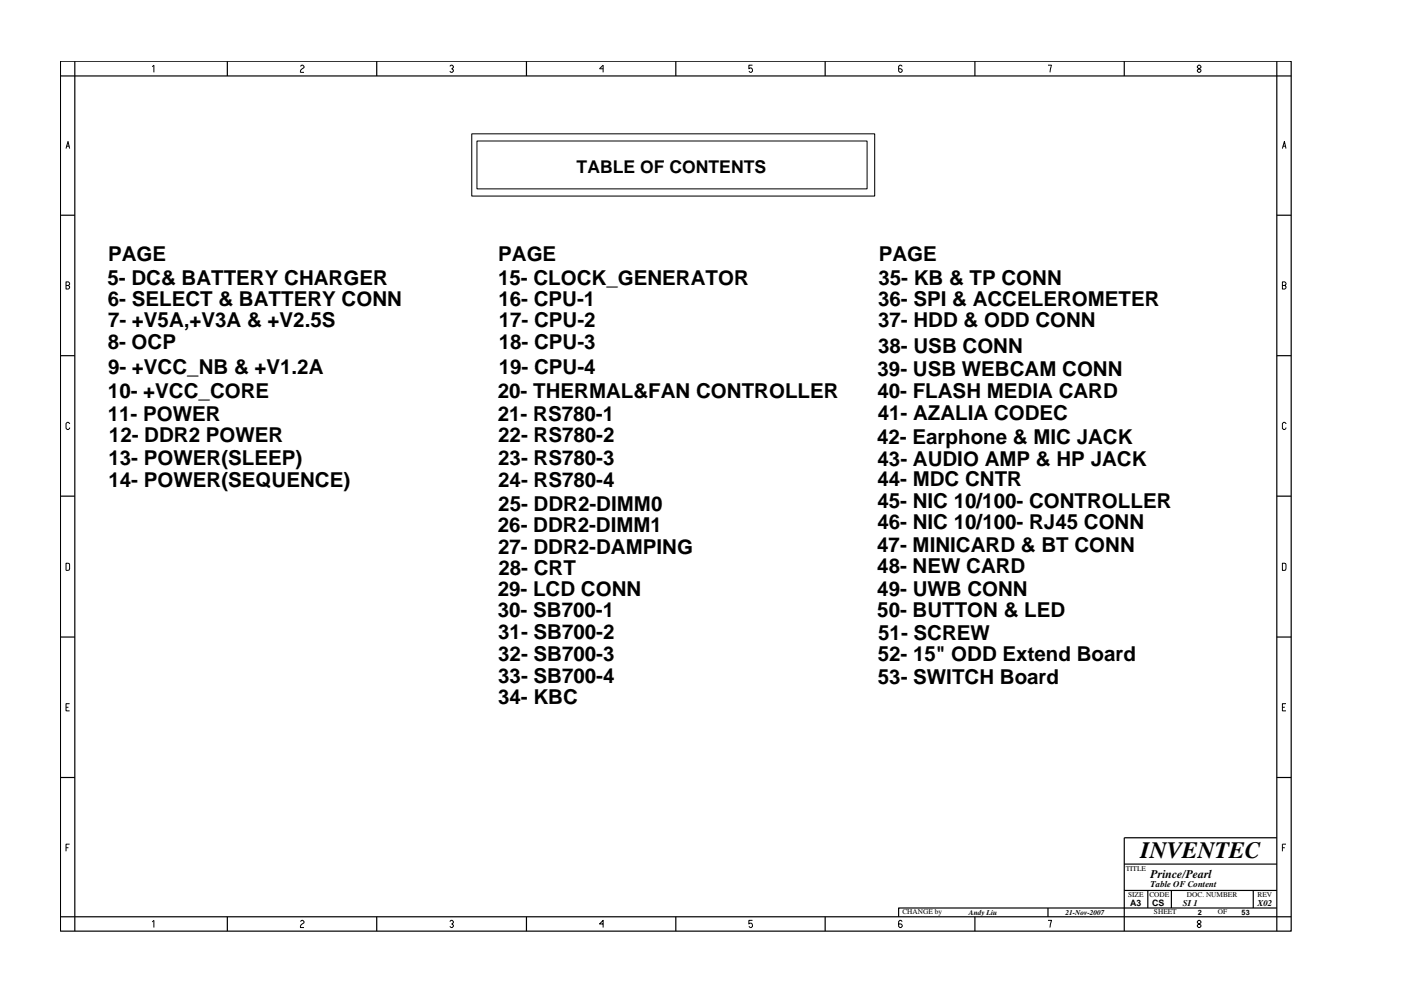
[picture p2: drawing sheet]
<svg xmlns="http://www.w3.org/2000/svg" width="297mm" height="210mm" viewBox="0 0 297 210" stroke-linecap="round" stroke-linejoin="round" font-family="sans-serif">
<g fill="none" stroke="#000" stroke-width=".25">
<path d="M12.8 13h261v184.6h-261zM15.9 13v184.6M48.2 13v3.1M79.9 13v3.1M111.6 13v3.1M143.3 13v3.1M174.9 13v3.1M206.7 13v3.1M238.4 13v3.1M270.7 13v184.6M273.8 16.1h-261M12.8 45.7h3.1"/>
<path d="M270.7 45.7h3.1M12.8 75.5h3.1M270.7 75.5h3.1M12.8 105.3h3.1M270.7 105.3h3.1M12.8 135.2h3.1M270.7 135.2h3.1M12.8 165h3.1M270.7 177.7h-32.3v19.9M270.7 165h3.1M48.2 194.5v3.1M79.9 194.5v3.1"/>
<path d="M111.6 194.5v3.1M143.3 194.5v3.1M174.9 194.5v3.1M206.7 194.5v3.1M222.2 192.6v1.9M238.4 183.3h32.3M238.4 188.9h32.3M243.4 188.9v3.7M248.4 188.9v3.7M265.7 188.9v3.7M270.7 192.6h-80.2v1.9M273.8 194.5h-261"/>
</g>
<g fill="none" stroke="#000" stroke-width=".21">
<path d="M32.3 14.2l.3-.4v1.6M63.7 14.1l.3-.3h.2l.3 .3v.2l-.7 .5-.1 .6h.8M95.4 14.1l.2-.3h.3l.2 .3v.2l-.3 .3 .3 .2v.3l-.2 .3h-.3l-.2-.3M127.9 14.6h-.8l.8-.8v1.6M159.5 13.8h-.7v.8l.2-.2a.5 .5 0 0 1 .5 .7l-.2 .3h-.3l-.2-.3M191.3 14.1l-.3-.3h-.2l-.3 .3v1l.3 .3h.2l.3-.3v-.3l-.3-.2h-.5M222.2 13.8h.8l-.4 1.6M253.9 14.1l.2-.3h.3l.2 .3v.2l-.7 .5v.3l.2 .3h.3l.2-.3v-.3l-.7-.5zM14.1 31h.6M14.8 31.5l-.4-1.5-.4 1.5M100 28.4h85.4v13.2h-85.4zM101.1 29.9h82.7v10.2h-82.7z"/>
<path d="M271.9 31.5l.4-1.5 .4 1.5M272 31h.6M14 59.8h.5l.3 .3v.2l-.3 .3 .3 .2v.3l-.3 .2h-.5zM14 60.6h.5M271.9 60.6h.5l.3-.3v-.2l-.3-.3h-.5v1.5h.5l.3-.2v-.3l-.3-.2M14.8 89.9l-.3-.3h-.2l-.3 .3v1l.3 .2h.2l.3-.4M272.7 89.9l-.3-.3h-.3l-.2 .3v1l.2 .2h.3l.3-.4M14 119.5l.7 .1v1.3l-.7 .1zM271.9 119.5l.7 .1v1.3l-.7 .1zM14 150.1h.5M14.8 149.3h-.8v1.5h.8M271.9 150.1h.5"/>
<path d="M272.7 149.3h-.8v1.5h.8M14 179.9h.5M14.8 179.1h-.8v1.5M271.9 179.9h.5M272.7 179.1h-.8v1.5M32.3 195.6l.3-.3v1.5M63.7 195.5l.3-.2h.2l.3 .2v.3l-.5 .3-.3 .4v.3h.8M95.4 195.5l.2-.2h.3l.2 .2v.3l-.3 .2 .3 .3v.2l-.2 .3h-.3l-.2-.3M127.9 196h-.8l.8-.7v1.5M159.5 195.3h-.7v.7l.2-.1a.5 .5 0 0 1 .5 .6l-.2 .3h-.3l-.2-.3M191.3 195.5l-.3-.2h-.2l-.3 .2v1l.3 .3h.2l.3-.3v-.2l-.3-.3h-.5M222.2 195.3h.8l-.4 1.5"/>
<path d="M254.1 195.3l-.2 .2v.3l.7 .5v.2l-.2 .3h-.3l-.2-.3v-.2l.7-.5v-.3l-.2-.2z"/>
</g>
<text font-size="5" x="241.8" y="182">INVENTEC</text>
<g font-size="4.4">
<text x="22.9" y="55.3">PAGE</text>
<text x="105.6" y="55.3">PAGE</text>
<text x="186.3" y="55.3">PAGE</text>
<text x="22.8" y="60.5">5- DC&amp; BATTERY CHARGER</text>
<text x="22.9" y="64.9">6- SELECT &amp; BATTERY CONN</text>
<text x="105.6" y="60.5">15- CLOCK_GENERATOR</text>
<text x="105.7" y="64.9">16- CPU-1</text>
<text x="186.2" y="64.9">36- SPI &amp; ACCELEROMETER</text>
<text x="186.2" y="60.5">35- KB &amp; TP CONN</text>
<text x="22.9" y="69.3">7- +V5A,+V3A &amp; +V2.5S</text>
<text x="105.7" y="69.3">17- CPU-2</text>
<text x="186.2" y="69.3">37- HDD &amp; ODD CONN</text>
<text x="22.8" y="74.1">8- OCP</text>
<text x="105.7" y="74.1">18- CPU-3</text>
<text x="186.2" y="74.8">38- USB CONN</text>
<text x="22.9" y="79.3">9- +VCC_NB &amp; +V1.2A</text>
<text x="105.7" y="79.3">19- CPU-4</text>
<text x="186.1" y="79.8">39- USB WEBCAM CONN</text>
<text x="22.9" y="89.3">11- POWER</text>
<text x="22.9" y="84.4">10- +VCC_CORE</text>
<text x="105.5" y="84.4">20- THERMAL&amp;FAN CONTROLLER</text>
<text x="105.6" y="89.3">21- RS780-1</text>
<text x="186" y="84.5">40- FLASH MEDIA CARD</text>
<text x="186.1" y="89">41- AZALIA CODEC</text>
<text x="23.1" y="93.8">12- DDR2 POWER</text>
<text x="105.6" y="93.8">22- RS780-2</text>
<text x="186" y="94.2">42- Earphone &amp; MIC JACK</text>
<text x="23" y="98.6">13- POWER(SLEEP)</text>
<text x="105.6" y="98.6">23- RS780-3</text>
<text x="186.1" y="98.8">43- AUDIO AMP &amp; HP JACK</text>
<text x="23" y="103.3">14- POWER(SEQUENCE)</text>
<text x="105.6" y="103.3">24- RS780-4</text>
<text x="186" y="107.7">45- NIC 10/100- CONTROLLER</text>
<text x="186" y="103.1">44- MDC CNTR</text>
<text x="105.6" y="112.8">26- DDR2-DIMM1</text>
<text x="105.6" y="108.3">25- DDR2-DIMM0</text>
<text x="186" y="112.3">46- NIC 10/100- RJ45 CONN</text>
<text x="105.6" y="117.6">27- DDR2-DAMPING</text>
<text x="186" y="117.1">47- MINICARD &amp; BT CONN</text>
<text x="105.7" y="122">28- CRT</text>
<text x="186" y="121.6">48- NEW CARD</text>
<text x="105.5" y="126.4">29- LCD CONN</text>
<text x="105.6" y="130.9">30- SB700-1</text>
<text x="186" y="131">50- BUTTON &amp; LED</text>
<text x="186" y="126.4">49- UWB CONN</text>
<text x="105.6" y="135.5">31- SB700-2</text>
<text x="186.2" y="135.7">51- SCREW</text>
<text x="105.6" y="140.2">32- SB700-3</text>
<text x="186.1" y="140.3">52- 15&quot; ODD Extend Board</text>
<text x="105.6" y="149.5">34- KBC</text>
<text x="105.6" y="144.9">33- SB700-4</text>
<text x="186.1" y="145.1">53- SWITCH Board</text>
</g>
<text font-size="3.7" x="122.3" y="36.8">TABLE OF CONTENTS</text>
<text font-size="2.5" x="244" y="186.3">Prince/Pearl</text>
<g font-size="1.9">
<text x="244" y="188.2">Table OF Content</text>
<text x="239.6" y="192.2">A3</text>
<text x="244.3" y="192.3">CS</text>
<text x="250.8" y="192.2">SI 1</text>
<text x="266.6" y="192.2">X02</text>
</g>
<g font-size="1.6">
<text x="238.7" y="184.8">TITLE</text>
<text x="239.2" y="190.4">SIZE</text>
<text x="243.7" y="190.4">CODE</text>
<text x="251.6" y="190.4">DOC. NUMBER</text>
<text x="266.6" y="190.4">REV</text>
<text x="191.3" y="193.9">CHANGE by</text>
<text x="205.4" y="194.1">Andy Liu</text>
<text x="225.9" y="194.1">21-Nov-2007</text>
<text x="244.7" y="193.9">SHEET</text>
<text x="253.9" y="194.1">2</text>
<text x="258.2" y="193.9">OF</text>
<text x="263.3" y="194.1">53</text>
</g>
</svg>
